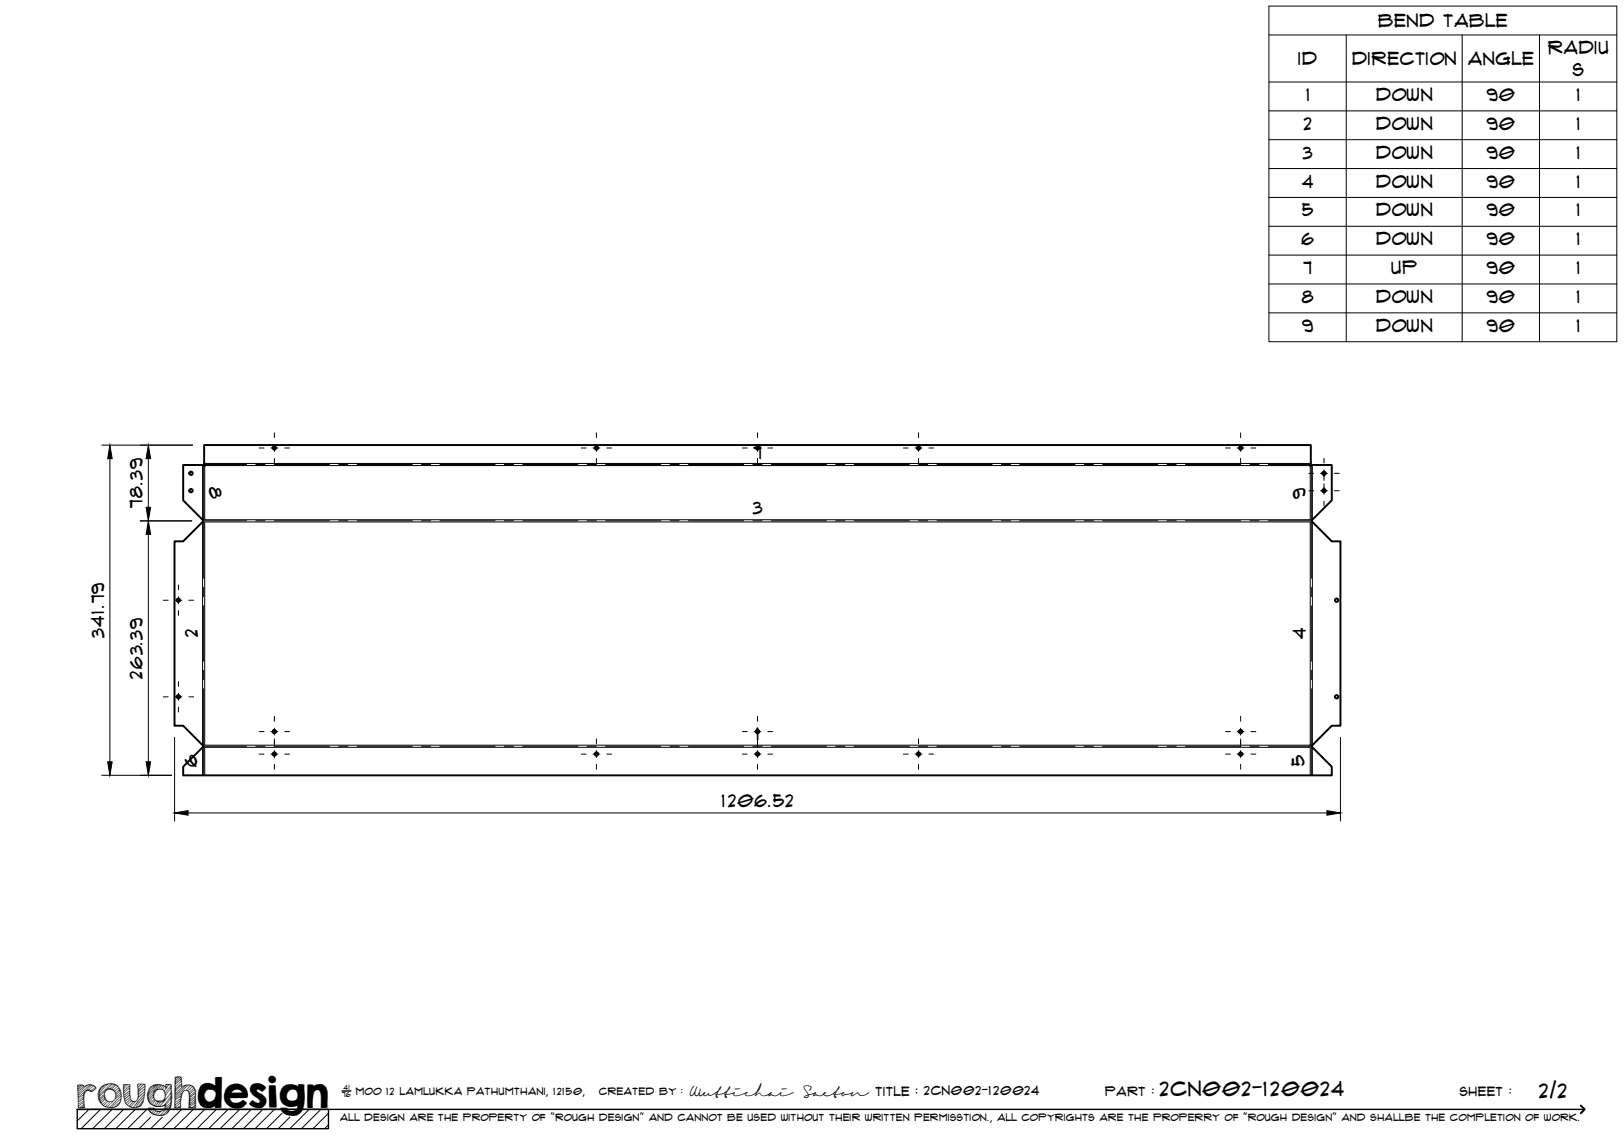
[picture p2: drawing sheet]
<svg xmlns="http://www.w3.org/2000/svg" width="420mm" height="297mm" viewBox="0 0 420 297" stroke-linecap="round" stroke-linejoin="round" font-family="sans-serif">
<!-- layer: Visible -->
<g fill="none" stroke="#000" stroke-width=".51">
<path d="M52.8 119.9l.2 .5M339.1 119.9l-.2 .5M53 120.5h-.1M339 120.5h.1M52.5 192.9l-5.1-5.1h-2.3v-47.7h2.3l5.2-5.4-5.2-5.2v-9.2h5.2a.24 .24 0 0 0 .2 .2 .24 .24 0 0 0 .3-.2 .24 .24 0 0 0-.3-.3v-4.8h286.3v4.9a.25 .25 0 0 0-.1 .4 .25 .25 0 0 0 .4-.2h5.2v9.2l-5.2 5.2 5.2 5.4h2.2v47.7h-2.2l-5.2 5.1M52.5 192.9v.4l-5.1 5.1v2.2h297.2v-2.2l-5.2-5.1v-.4"/>
<circle cx="71" cy="115.9" r=".43"/>
<circle cx="154.3" cy="115.9" r=".43"/>
<circle cx="196" cy="115.9" r=".43"/>
<circle cx="237.6" cy="115.9" r=".43"/>
<circle cx="321" cy="115.9" r=".43"/>
<circle cx="49.4" cy="127" r=".43"/>
<circle cx="49.4" cy="122.5" r=".43"/>
<circle cx="342.6" cy="127" r=".43"/>
<circle cx="342.6" cy="122.5" r=".43"/>
<circle cx="46.2" cy="155.3" r=".43"/>
<circle cx="345.8" cy="155.3" r=".43"/>
<circle cx="46.2" cy="180.3" r=".43"/>
<circle cx="71" cy="189.3" r=".43"/>
<circle cx="71" cy="195.1" r=".43"/>
<circle cx="154.3" cy="195.1" r=".43"/>
<circle cx="196" cy="189.3" r=".43"/>
<circle cx="196" cy="195.1" r=".43"/>
<circle cx="237.6" cy="195.1" r=".43"/>
<circle cx="321" cy="195.1" r=".43"/>
<circle cx="321" cy="189.3" r=".43"/>
<circle cx="345.8" cy="180.3" r=".43"/>
</g>
<!-- layer: Bend Center -->
<g fill="none" stroke="#000" stroke-width=".26">
<path d="M52.6 134.8h11.2M52.7 120.4v29.2M52.9 120.2h10.9M66.2 134.8h2.4M66.2 120.2h2.4M71 134.8h14.2M71 120.2h14.2M87.6 134.8h2.4M87.6 120.2h2.4M92.4 134.8h14.3M92.4 120.2h14.3M109.1 134.8h2.3"/>
<path d="M109.1 120.2h2.3M113.8 134.8h14.3M113.8 120.2h14.3M130.5 134.8h2.4M130.5 120.2h2.4M135.3 134.8h14.2M135.3 120.2h14.2M151.9 134.8h2.4M151.9 120.2h2.4M156.7 134.8h14.3M156.7 120.2h14.3M173.4 134.8h2.3"/>
<path d="M173.4 120.2h2.3M178.1 134.8h14.3M178.1 120.2h14.3M194.8 134.8h2.4M194.8 120.2h2.4M199.5 134.8h14.3M199.5 120.2h14.3M216.2 134.8h2.4M216.2 120.2h2.4M221 134.8h14.3M221 120.2h14.3M237.6 134.8h2.4"/>
<path d="M237.6 120.2h2.4M242.4 134.8h14.3M242.4 120.2h14.3M259.1 134.8h2.4M259.1 120.2h2.4M263.8 134.8h14.3M263.8 120.2h14.3M280.5 134.8h2.4M280.5 120.2h2.4M285.3 134.8h14.3M285.3 120.2h14.3M301.9 134.8h2.4"/>
<path d="M301.9 120.2h2.4M306.7 134.8h14.3M306.7 120.2h14.3M323.4 134.8h2.4M323.4 120.2h2.4M328.1 134.8h11.2M328.1 120.2h10.9M339.3 120.4v29.2M52.7 152v2.4M52.7 156.8v14.3M339.3 152v2.4M339.3 156.8v14.3"/>
<path d="M52.7 178.2v22.4M52.7 173.4v2.4M339.3 173.4v2.4M339.3 178.2v22.4M52.6 193.1h11.2M66.2 193.1h2.4M71 193.1h14.2M87.6 193.1h2.4M92.4 193.1h14.3M109.1 193.1h2.3M113.8 193.1h14.3M130.5 193.1h2.4"/>
<path d="M135.3 193.1h14.2M151.9 193.1h2.4M156.7 193.1h14.3M173.4 193.1h2.3M178.1 193.1h14.3M194.8 193.1h2.4M199.5 193.1h14.3M216.2 193.1h2.4M221 193.1h14.3M237.6 193.1h2.4M242.4 193.1h14.3M259.1 193.1h2.4"/>
<path d="M263.8 193.1h14.3M280.5 193.1h2.4M285.3 193.1h14.3M301.9 193.1h2.4M306.7 193.1h14.3M323.4 193.1h2.4M328.1 193.1h11.2"/>
</g>
<!-- layer: Visible Narrow -->
<path d="M52.8 119.9h286.3M52.4 120.3v14.2M52.4 135.1v57.7M53 120.5h286v14h-286zM53 135.1h286v57.7h-286zM339.5 120.3v14.2M339.5 135.1v57.7M52.4 193.4v7.2M339.5 193.4v7.2M53 200.6v-7.2h286v7.2" fill="none" stroke="#000" stroke-width=".26"/>
<!-- layer: TitleBlock -->
<path d="M20 287h65v5h-65zM20 287h390M88.5 282.3h2.3" fill="none" stroke="#000" stroke-width=".36"/>
<path d="M409 286.1l1 .9-1 1" fill="none" stroke="#000" stroke-width=".51"/>
<g fill="none" stroke="#000" stroke-width=".26">
<path d="M23 287l-3 3.1M26 287l-5 5M29 287l-5 5M32 287l-5 5M35 287l-5 5M38 287l-5 5M39 289.1l-3 2.9M42 289.1l-3 2.9M47 287l-5 5M50 287l-5 5M53 287l-5 5M56 287l-5 5"/>
<path d="M59 287l-5 5M62 287l-5 5M65 287l-5 5M68 287l-5 5M71 287l-5 5M73 288l-4 4M75 289.1l-3 2.9M80 287l-5 5M83 287l-5 5M85 288l-4 4M85 291l-1 1"/>
</g>
<!-- layer: Smart Centers -->
<g fill="none" stroke="#000" stroke-width=".26">
<path d="M67.1 115.9h1.2M70.1 115.9h1.8M71 112v1.2M71 115v1.8M71 118.6v1.3M73.7 115.9h1.2M150.4 115.9h1.2M153.4 115.9h1.8M154.3 112v1.2M154.3 115v1.8M154.3 118.6v1.3M157 115.9h1.2"/>
<path d="M192.1 115.9h1.2M195.1 115.9h1.8M196 112v1.2M196 115v1.8M196 118.6v1.3M198.6 115.9h1.3M233.7 115.9h1.3M236.7 115.9h1.8M237.6 112v1.2M237.6 115v1.8M237.6 118.6v1.3M240.3 115.9h1.3"/>
<path d="M317.1 115.9h1.2M320.1 115.9h1.8M321 112v1.2M321 115v1.8M321 118.6v1.3M323.7 115.9h1.2M342.5 118.6v1.2M338.6 127h1.3M338.6 122.5h1.3M341.7 127h1.7M341.7 122.5h1.7M342.5 121.6v2.7"/>
<path d="M342.5 125.2v2.7M342.5 129.7v1.2M345.2 127h1.3M345.2 122.5h1.3M42.2 155.3h1.3M45.3 155.3h1.8M46.2 151.4v1.2M46.2 154.4v1.8M46.2 158v1.2M48.9 155.3h1.2M46.2 176.4v1.2M46.2 179.4v1.8"/>
<path d="M42.2 180.3h1.3M45.3 180.3h1.8M46.2 183v1.2M48.9 180.3h1.2M67.1 195.1h1.2M67.1 189.3h1.2M70.1 195.1h1.8M70.1 189.3h1.8M71 185.4v1.2M71 188.4v1.8M71 191.2v2M71 194.2v1.8"/>
<path d="M71 197.8v1.2M73.7 195.1h1.2M73.7 189.3h1.2M150.4 195.1h1.2M153.4 195.1h1.8M154.3 191.2v1.2M154.3 194.2v1.8M154.3 197.8v1.2M157 195.1h1.2M192.1 195.1h1.2M192.1 189.3h1.2M195.1 195.1h1.8"/>
<path d="M195.1 189.3h1.8M196 185.4v1.2M196 188.4v1.8M196 191.2v2M196 194.2v1.8M196 197.8v1.2M198.6 195.1h1.3M198.6 189.3h1.3M233.7 195.1h1.3M236.7 195.1h1.8M237.6 191.2v1.2M237.6 194.2v1.8"/>
<path d="M237.6 197.8v1.2M240.3 195.1h1.3M317.1 195.1h1.2M317.1 189.3h1.2M320.1 195.1h1.8M320.1 189.3h1.8M321 185.4v1.2M321 188.4v1.8M321 191.2v2M321 194.2v1.8M321 197.8v1.2M323.7 195.1h1.2"/>
<path d="M323.7 189.3h1.2"/>
</g>
<!-- layer: Bend Tables -->
<g fill="none" stroke="#000" stroke-width=".26">
<path d="M328.3 1.6h90v86.8h-90zM328.3 9h90M348.3 9v79.4M378.3 9v79.4M398.3 9v79.4M328.3 21.2h90M328.3 28.7h90M328.3 36.1h90M328.3 43.6h90M328.3 51.1h90M328.3 58.6h90M328.3 66h90"/>
<path d="M328.3 73.5h90M328.3 80.9h90"/>
</g>
<!-- layer: FD_Dimensions -->
<path d="M26.3 115.2h23.5M28.4 118.7v78.4M38.4 118.7v12.6M36.3 134.8h13.3M38.4 138.3v58.8M45.2 190.8v21.6M346.8 190.8v21.6M26.3 200.6h18.1M48.7 210.3h294.6" fill="none" stroke="#000" stroke-width=".26"/>
<path d="M28.4 115.2l.6 3.5h-1.1zM38.4 115.2l.6 3.5h-1.2zM38.4 134.8l.6 3.5h-1.2zM37.8 131.3h1.2l-.6 3.5zM27.9 197.1h1.1l-.6 3.5zM37.8 197.1h1.2l-.6 3.5zM45.2 210.3l3.5-.6v1.2zM343.3 209.7l3.5 .6-3.5 .6z" fill="#000" stroke="#000" stroke-width=".26"/>
<text font-size="9.7" x="19.9" y="286.8">roughdesign</text>
<g font-size="5.3">
<text x="300.1" y="283.6">2CN002-120024</text>
<text x="398.2" y="284">2/2</text>
</g>
<g font-size="4.6">
<text x="356.6" y="7">Bend Table</text>
<text x="335.9" y="16.9">ID</text>
<text x="349.8" y="16.8">Direction</text>
<text x="379.8" y="16.9">Angle</text>
<text x="400.5" y="13.9">Radiu</text>
<text x="406.9" y="19.8">s</text>
<text x="338" y="26.1">1</text>
<text x="356" y="26.1">Down</text>
<text x="384.6" y="26.1">90</text>
<text x="408" y="26.1">1</text>
<text x="337.3" y="33.6">2</text>
<text x="356" y="33.6">Down</text>
<text x="384.6" y="33.6">90</text>
<text x="408" y="33.6">1</text>
<text x="337.1" y="41">3</text>
<text x="356" y="41.1">Down</text>
<text x="384.6" y="41">90</text>
<text x="408" y="41">1</text>
<text x="336.9" y="48.5">4</text>
<text x="356" y="48.5">Down</text>
<text x="384.6" y="48.5">90</text>
<text x="408" y="48.5">1</text>
<text x="336.9" y="56">5</text>
<text x="356" y="56">Down</text>
<text x="384.6" y="56">90</text>
<text x="408" y="56">1</text>
<text x="336.7" y="63.4">6</text>
<text x="356" y="63.5">Down</text>
<text x="384.6" y="63.4">90</text>
<text x="408" y="63.4">1</text>
<text x="337.2" y="70.9">7</text>
<text x="360" y="71">Up</text>
<text x="384.6" y="70.9">90</text>
<text x="408" y="70.9">1</text>
<text x="336.8" y="78.4">8</text>
<text x="356" y="78.4">Down</text>
<text x="384.6" y="78.4">90</text>
<text x="408" y="78.4">1</text>
<text x="336.9" y="85.8">9</text>
<text x="356" y="85.9">Down</text>
<text x="384.6" y="85.8">90</text>
<text x="408" y="85.8">1</text>
<text x="194.9" y="118.8">7</text>
<text x="36.9" y="131.4" transform="rotate(-90 36.9 131.4)">78.39</text>
<text x="54.1" y="126.1" transform="rotate(90 54.1 126.1)">8</text>
<text x="337.8" y="129" transform="rotate(-90 337.8 129)">9</text>
<text x="194.7" y="133">3</text>
<text x="26.9" y="165" transform="rotate(-90 26.9 165)">341.79</text>
<text x="51.2" y="164.9" transform="rotate(-90 51.2 164.9)">2</text>
<text x="337.8" y="165.4" transform="rotate(-90 337.8 165.4)">4</text>
<text x="36.9" y="175.6" transform="rotate(-90 36.9 175.6)">263.39</text>
<text x="195.7" y="191.4">1</text>
<text x="51" y="198.4" transform="rotate(-90 51 198.4)">6</text>
<text x="337.5" y="198.3" transform="rotate(-90 337.5 198.3)">5</text>
<text x="186.8" y="208.9">1206.52</text>
</g>
<g font-size="3.4">
<text x="178.3" y="283.5">Wuttichai</text>
<text x="208.1" y="283.5">Saeton title : 2CN002-120024</text>
</g>
<g font-size="3.3">
<text x="286" y="283.5">Part :</text>
<text x="377.7" y="283.5">sheet :</text>
</g>
<g font-size="2.7">
<text x="92.1" y="283.3">moo 12 Lamlukka pathumthani, 12150,</text>
<text x="155" y="283.3">created by :</text>
</g>
<text font-size="2.6" x="88" y="290.1">all design are the property of &quot;rough design&quot; and cannot be used without their written permisstion., all copyrights are the properry of &quot;rough design&quot; and shallbe the completion of work.</text>
<g font-size="1.9">
<text x="88.5" y="283.9">76</text>
<text x="88.9" y="282.1">41</text>
</g>
</svg>
